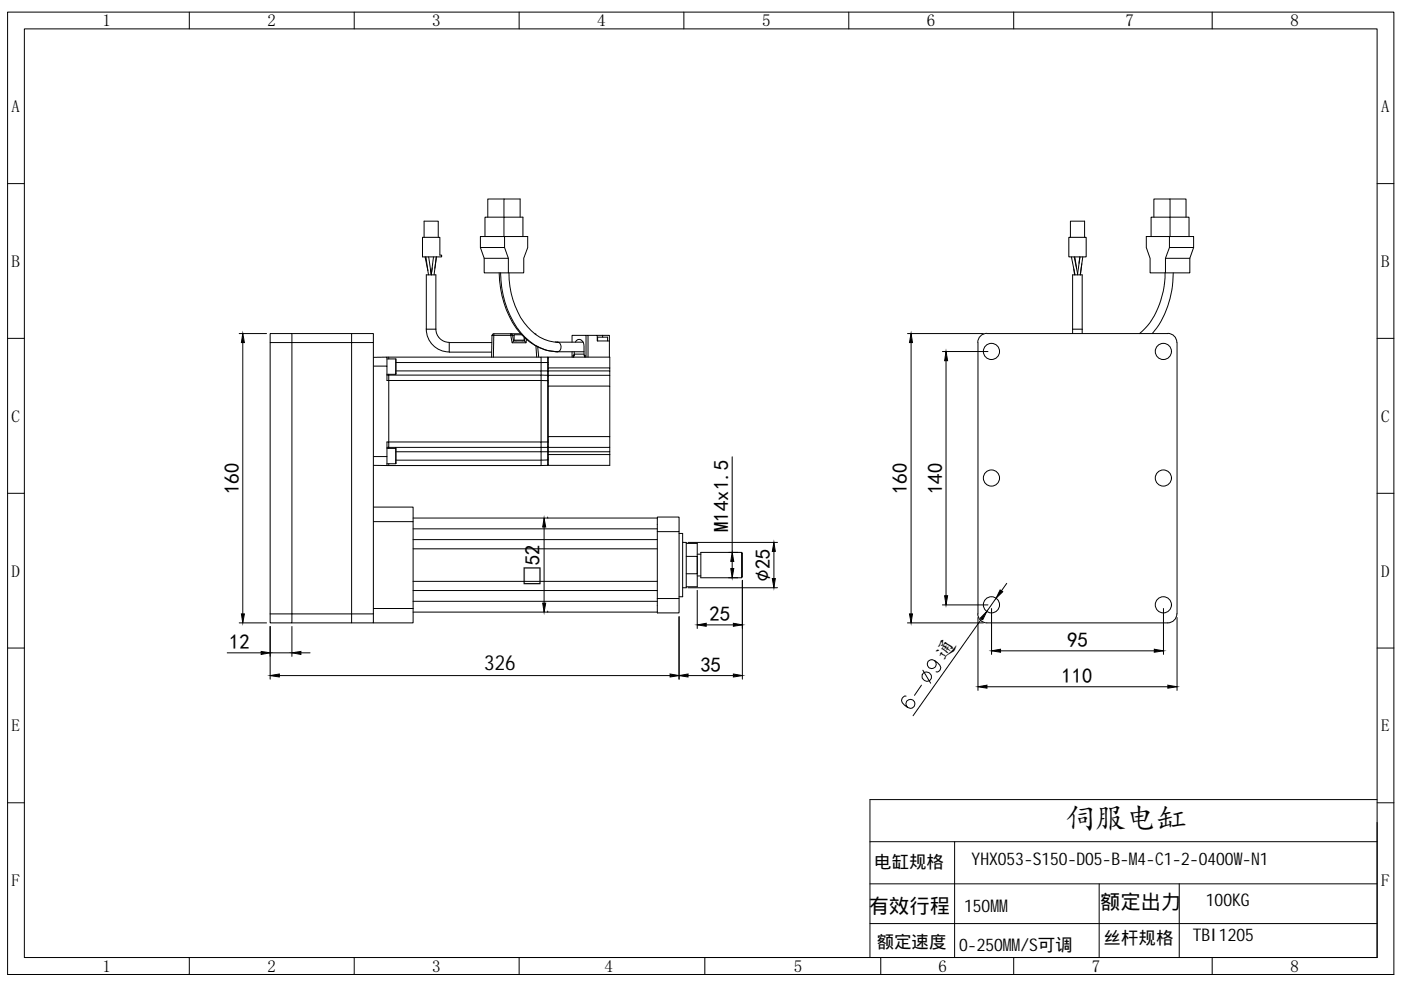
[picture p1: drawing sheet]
<svg xmlns="http://www.w3.org/2000/svg" width="297mm" height="210mm" viewBox="0 0 297 210" stroke-linecap="round" stroke-linejoin="round" font-family="sans-serif">
<!-- layer: 0 -->
<g fill="none" stroke="#000" stroke-width=".21">
<path d="M1.6 2.6h293.9v204h-293.9zM5.2 6.1h286.8v196.9h-286.8zM40.1 2.6v3.5M75.1 2.6v3.5M110.1 2.6v3.5M145 2.6v3.5M180 2.6v3.5M214.9 2.6v3.5M257 2.6v3.5M1.6 38.9h3.6M292 38.9h3.5M89.6 50.3h3.7v3.8h.3v.4h-4z"/>
<path d="M89.9 50.3v-3.4h3v3.4M90.1 54.5l.6 2.9M90.3 54.5l.5 3.8M90.4 58.3h2v11.5h-2zM90.9 54.5l.5 3.8 .5-3.8M91.7 56.8l-.3 1.3-.1-.8M92.5 54.5l-.5 3.8M92.5 54.5l-.3 2.4M101.9 52.5l.8 2.3h5.1M102.7 54.8v3.1h5.1M105.8 57.9a19.5 19.5 0 0 0 5.5 13.8 10.4 10.4 0 0 0 6.8 2.9M106.1 57.9a19.8 19.8 0 0 0 5.2 13.6 8.7 8.7 0 0 0 7.3 3 1.19 1.19 0 0 0-.2-1.9"/>
<path d="M106.8 50.2v-4.2h4.1v4.2M106.8 42.2h-3.4v3.8M107 50.2h4.9v2.3l-.9 2.3v3.1h-3.2v-3.1l-.8-2.3zM107 50.2h-5.1v2.3h5.1M107.9 57.9a16.7 16.7 0 0 0 5.6 13 8.5 8.5 0 0 0 4.9 1.7M110.3 46v-3.8h-3.5v3.8h-4v4.2M226.6 50.3h3.7v4.2h-3.7zM226.9 50.3v-3.4h3.1v3.4M227.2 54.5l.7 3.8M227.7 57l.1 1.3M227.8 54.5l.7 3.5M227.9 54.5l.4 2.4"/>
<path d="M228.5 58v.3M228.9 54.5l-.1 1.3M229 54.5l-.5 3.5M229.4 55.9l-.3 2.4M229.6 54.5l-.6 3.8M243 50.2h4.9v2.3l-.8 2.3v3.1h-3.3v-3.1l-.8-2.3zM244.1 50.2v-4.2h4v4.2M244.6 46v-3.8h3.5v3.8h4v4.2M247 57.9a17.4 17.4 0 0 1-4.8 12.3l-.6 .5M247.9 50.2h5.2v2.3h-5.2M248.1 42.2h3.4v3.8M248.8 57.9a19.9 19.9 0 0 1-4.5 12.8"/>
<path d="M252.3 54.8v3.1h-5.2M253.1 52.5l-.8 2.3h-5.2M1.6 71.7h3.6M50.7 70.7h5.8M51.5 72.6v57.6M57.3 72.6h4.6v59.5h-4.6zM57.3 72.6v-1.9h4.6v1.9h12.6v57.6M61.9 70.7h12.6v1.9h4.7v-1.9h-4.7M79.2 77.6h2.8v3.1h.4v13h32.3v1.2h-32.3v.2M79.2 75.8l2.8-.1v1.9M79.2 72.6v57.6h-4.7M82 76.1h1.9v3.3h-1.9"/>
<path d="M82 79.5h.4v1.2h32.3v13h1.5M82 75.7h32.7v2.9h1.4v1M82.4 79.4v.1h32.3v1.2h1.4v14.2h-1.4v.9h-30.8M82.4 75.7v.4M83.9 79.3h.1M83.9 78.6h30.8v.9l1.4 .1 .1 2.3M83.9 76.9h32.2v1.7l.1 .1v-.7h13.1v.6M83.9 76.1v3.2M90.4 69.8a4.8 4.8 0 0 0 4.8 4.8M92.4 69.8a2.81 2.81 0 0 0 2.8 2.8M104.3 72.6h-9v2.1h8.9M104.3 71.1l-.1 4.6"/>
<path d="M104.4 71.1h-.1M104.7 71.1h-.3M104.7 71.1h3.6l.3 1.6h2.9M104.7 70.8l-.4 .3M104.7 71.1l-.1 4.6M108.5 70.8h.1M108.6 71.1h.1M108.6 71.1h-.3v-.3l.4 .3M108.7 71.1l.2 1.2-.3 .4M108.7 71.1h.3M110.4 70.8h-5.7v.3M110.6 71h-1.6v1.1"/>
<path d="M111.1 71.5l.1 .8M111.2 72.1h-2.3v.2M111.2 72.3l.3 .4M111.3 71.7l-.1 .6h-2.3M111.6 72l-.1 .7M113.4 70.8l.3 .1M113.6 73.3l.2 2.4M114 73.6l.2 2.1M114.7 75.7h1.4l.1 2.3M116.1 79.6l.1 .1M116.1 79.6h.1M116.2 75.8h.1"/>
<path d="M116.2 79.8v.9M116.2 75.8v1.1M116.2 79.6v.1M116.2 75.8v.1M116.2 75.7h13.1v2.3M117.6 74.6h6.2M117.7 72.5h.5l-.1 .1M121.3 72.5v-1.4h2.9v4.6M121.3 74.6v1.1M121.6 75.3v.4M121.7 75.3v.4M121.8 74.6v.7h-.3v.4"/>
<path d="M121.8 75.3h.1M122 72.5a.92 .92 0 0 1 1.1-.5 .92 .92 0 0 1 .7 1v2.3h.3v.4M123.6 72.5h-5.4l.2 .1M123.8 75.1h-2v.2M123.9 75.3v.4M124.2 71.1h.5v4.6M124.7 71.1h1.9v1.2h2.6M126.6 71.1h1.2M126.7 72.3v-.8h2.1v.8M127.8 71.1h1.4v1.2M127.8 71.1v.4M129.2 72.3v3.4"/>
<path d="M129.3 79.6v-1h-13.1v1h13.1v2.3M192.4 70.7h16.1M193.2 72.6v57.6M199.8 74.5h9.7M200.6 76.5v49.8M207.3 72.6v57.6M209.2 70.7a1.93 1.93 0 0 0-1.9 1.9M209.3 70.7h38.3a1.93 1.93 0 0 1 1.9 1.9M227.4 70.7v-12.4h2v12.4M227.4 69.8h2M249.6 72.6v57.6M292 71.7h3.5"/>
<path d="M82 94.9h.4v-1.2h-.4v3.1h-2.8M82 96.8v1.9h-2.8M82 95.1h1.9M82.4 98.3v.4M83.9 98.3h.1M83.9 95.1h.1M83.9 95.1v3.2h-1.9M83.9 95.1v3.2M83.9 97.6l32.2-.1v-1.7h-1.4v2.9h-32.7M116.1 94.9v.9l.1-.1M116.2 94.7l-.1 .1M116.2 98.6l-.1 .1"/>
<path d="M116.2 92.6h13.1v2.3h-13.1zM116.2 92.6v-10.7h13.1v10.7M116.2 94.9v.9h13.1v-.9M116.2 95.8l-.1 2.9h-1.4M116.2 96.4h13.1M129.3 95.8v2.9h-13.1v-1.2M155.2 96.8v20.3M1.6 104.6h3.6M79.2 110.6h8.4v18.4M79.2 107.5h8.4v3.1M87.6 109.8h51.8M87.6 112.1h51.8"/>
<path d="M87.6 116.4h51.8M87.6 114.4h51.8M115.4 111.7v16.2M116.1 109.8h.1M139.4 109.6h4.6v3.1h-4.6zM139.4 112.7v14.2h4.6v-14.2M144 113.1h.7v13.4h-.7M144.7 115h.8v9.6h-.8M145.5 118h2.3v3.7h-2.3M145.5 115.2h2.3v9.2h-2.3M145.9 115h18.9M147.8 117.5h.8"/>
<path d="M148.6 117.1h8.6l.2 .2v5l-.2 .2h-8.6zM155.2 119v1.6M157.2 117.1v5.4M164.1 116.9v5.8M292 104.6h3.5M1.6 137.4h3.6M48.2 138.4h7.2M50.7 132.1h5.8M57.3 130.2h17.2M57.3 132.8v11.2M57.3 138.4h4.6M61.9 132.8v6.4"/>
<path d="M63.8 138.4h1.9M74.5 130.2v1.9h-12.6M79.2 130.2v1.9h-4.7M79.2 129h8.4M87.6 129v3.1h-8.4M87.6 123.3h51.8M87.6 127.5h51.8M87.6 129.8h51.8M87.6 125.2h51.8M116.1 129.8h.1M139.4 126.9v3h4.6v-3M144 130.8v13.2"/>
<path d="M145.9 124.6h18.9M147.8 125.2v8.1M147.8 122.1h.8M149.7 132.5h5.8M154.5 122.5h1.9M157.4 123v21M192.4 132.1h16.1M199.8 128.3h9.7M207.3 130.1a1.93 1.93 0 0 0 1.9 2M207.3 130.9v15.5M208.1 131.2l-14.5 20.6M210.2 129v9.8"/>
<path d="M211.2 126.8l-2 2.9M212.1 138h32.6M213.4 123.7l-1.1 1.6M246.7 129v9.8M249.5 130.1a1.93 1.93 0 0 1-1.9 2h-38.3M249.6 130.9v15.5M292 137.4h3.5M59.2 143.2h82.9M145.9 143.2h9.6M192.1 147.6a.9 .9 0 0 0-.8 .5 .9 .9 0 0 0 0 .9 2.26 2.26 0 0 0 2.1 1.1 .96 .96 0 0 0 .5-1.3 .96 .96 0 0 0-1.5-.3 .96 .96 0 0 0 0 1.5M195.4 145.3l-1.5 2.1M195.7 142.1l1.6 2.8"/>
<path d="M198.2 140.1a.96 .96 0 0 1-.1 1.5 .96 .96 0 0 1-1.5-.5 .96 .96 0 0 1 1-1.2 2.8 2.8 0 0 1 1.9 1.6 .88 .88 0 0 1-1 .9M209.3 145.6h38.3M1.6 170.2h3.6M184.4 169.5h107.6M292 170.2h3.5M40.1 203v3.6M75.1 203v3.6M110.1 203v3.6M149.4 203v3.6M186.7 203v3.6M214.9 203v3.6M257 203v3.6"/>
<circle cx="210.2" cy="74.5" r="1.71"/>
<circle cx="246.7" cy="74.5" r="1.71"/>
<circle cx="210.2" cy="101.4" r="1.71"/>
<circle cx="246.7" cy="101.4" r="1.71"/>
<circle cx="210.2" cy="128.2" r="1.71"/>
<circle cx="246.7" cy="128.2" r="1.71"/>
<circle cx="196.5" cy="143.5" r="1.02"/>
</g>
<g fill="#000" stroke="#000" stroke-width=".21">
<path d="M51.5 70.7l.3 1.9h-.6zM193.2 70.7l.3 1.9h-.7zM200.6 74.5l.3 2h-.6zM115.4 109.8l.3 1.9h-.6zM155.2 117.1l.4 1.9h-.7zM164.1 115l.3 1.9h-.7zM51.2 130.2h.6l-.3 1.9zM55.4 138.1l1.9 .3-1.9 .4zM61.9 138.4l1.9-.3v.7zM115.1 127.9h.6l-.3 1.9zM147.8 132.5l1.9-.3v.6zM154.9 120.6h.7l-.4 1.9z"/>
<path d="M155.5 132.2l1.9 .3-1.9 .3zM163.7 122.7h.7l-.3 1.9zM192.8 130.2h.7l-.3 1.9zM200.3 126.3h.6l-.3 2zM209.2 129.7l-.8 1.7-.5-.4zM212 125.1l.6 .4-1.4 1.3zM210.2 138l1.9-.3v.6zM244.7 137.7l2 .3-2 .3zM57.3 143.2l1.9-.3v.6zM142.1 142.9l1.9 .3-1.9 .3zM144 143.2l1.9-.3v.6zM155.5 142.9l1.9 .3-1.9 .3z"/>
<path d="M207.3 145.6l2-.3v.6zM247.6 145.3l2 .3-2 .3z"/>
</g>
<path d="M184.4 169.5v33.5M184.4 178.5h107.6M202.4 178.5v24.5M292 174.4v28.6h-200.7M184.4 187.4h107.6M184.4 195.8h107.6M233 187.4v15.6M250 187.4v15.6" fill="none" stroke="#000" stroke-width=".21"/>
<text font-size="6.4" x="225.9" y="175.8">伺服电缸</text>
<text font-size="4.8" x="163.3" y="123.4" transform="rotate(-90 163.3 123.4)">∅25</text>
<g font-size="4.4">
<text x="50.7" y="104.8" transform="rotate(-90 50.7 104.8)">160</text>
<text x="192.4" y="104.8" transform="rotate(-90 192.4 104.8)">160</text>
<text x="199.8" y="104.8" transform="rotate(-90 199.8 104.8)">140</text>
<text x="154.5" y="112.8" transform="rotate(-90 154.5 112.8)">M14x1.5</text>
<text x="114.4" y="124.3" transform="rotate(-90 114.4 124.3)">□52</text>
<text x="150.5" y="131.7">25</text>
<text x="48.6" y="137.7">12</text>
<text x="226.3" y="137.2">95</text>
<text x="102.7" y="142.1">326</text>
<text x="148.5" y="142.5">35</text>
<text x="200.4" y="140.4" transform="rotate(-54 200.4 140.4)">通</text>
<text x="225" y="144.8">110</text>
</g>
<g font-size="4.3">
<text x="184.2" y="193.6">有效行程</text>
<text x="233.3" y="192.6">额定出力</text>
</g>
<g font-size="3.7">
<text x="21.7" y="5.6">1</text>
<text x="56.7" y="5.6">2</text>
<text x="91.7" y="5.6">3</text>
<text x="126.6" y="5.6">4</text>
<text x="161.6" y="5.6">5</text>
<text x="196.5" y="5.6">6</text>
<text x="238.6" y="5.6">7</text>
<text x="273.6" y="5.6">8</text>
<text x="2.5" y="23.8">A</text>
<text x="292.9" y="23.8">A</text>
<text x="2.5" y="56.6">B</text>
<text x="292.9" y="56.6">B</text>
<text x="2.5" y="89.4">C</text>
<text x="292.9" y="89.4">C</text>
<text x="2.5" y="122.2">D</text>
<text x="292.9" y="122.2">D</text>
<text x="2.5" y="155.1">E</text>
<text x="292.9" y="155.1">E</text>
<text x="185.4" y="183.9">电缸规格</text>
<text x="206" y="183.4">YHX053-S150-D05-B-M4-C1-2-0400W-N1</text>
<text x="2.5" y="187.9">F</text>
<text x="292.9" y="187.9">F</text>
<text x="204.4" y="193.4">150MM</text>
<text x="255.7" y="192.2">100KG</text>
<text x="185.9" y="201.1">额定速度</text>
<text x="203.4" y="201.6">0-250MM/S可调</text>
<text x="234" y="200.2">丝杆规格</text>
<text x="252.9" y="199.5">TBI1205</text>
<text x="21.7" y="206.1">1</text>
<text x="56.7" y="206.1">2</text>
<text x="91.7" y="206.1">3</text>
<text x="128.2" y="206.1">4</text>
<text x="168.3" y="206.1">5</text>
<text x="199" y="206.1">6</text>
<text x="231.5" y="206.1">7</text>
<text x="273.6" y="206.1">8</text>
</g>
</svg>
